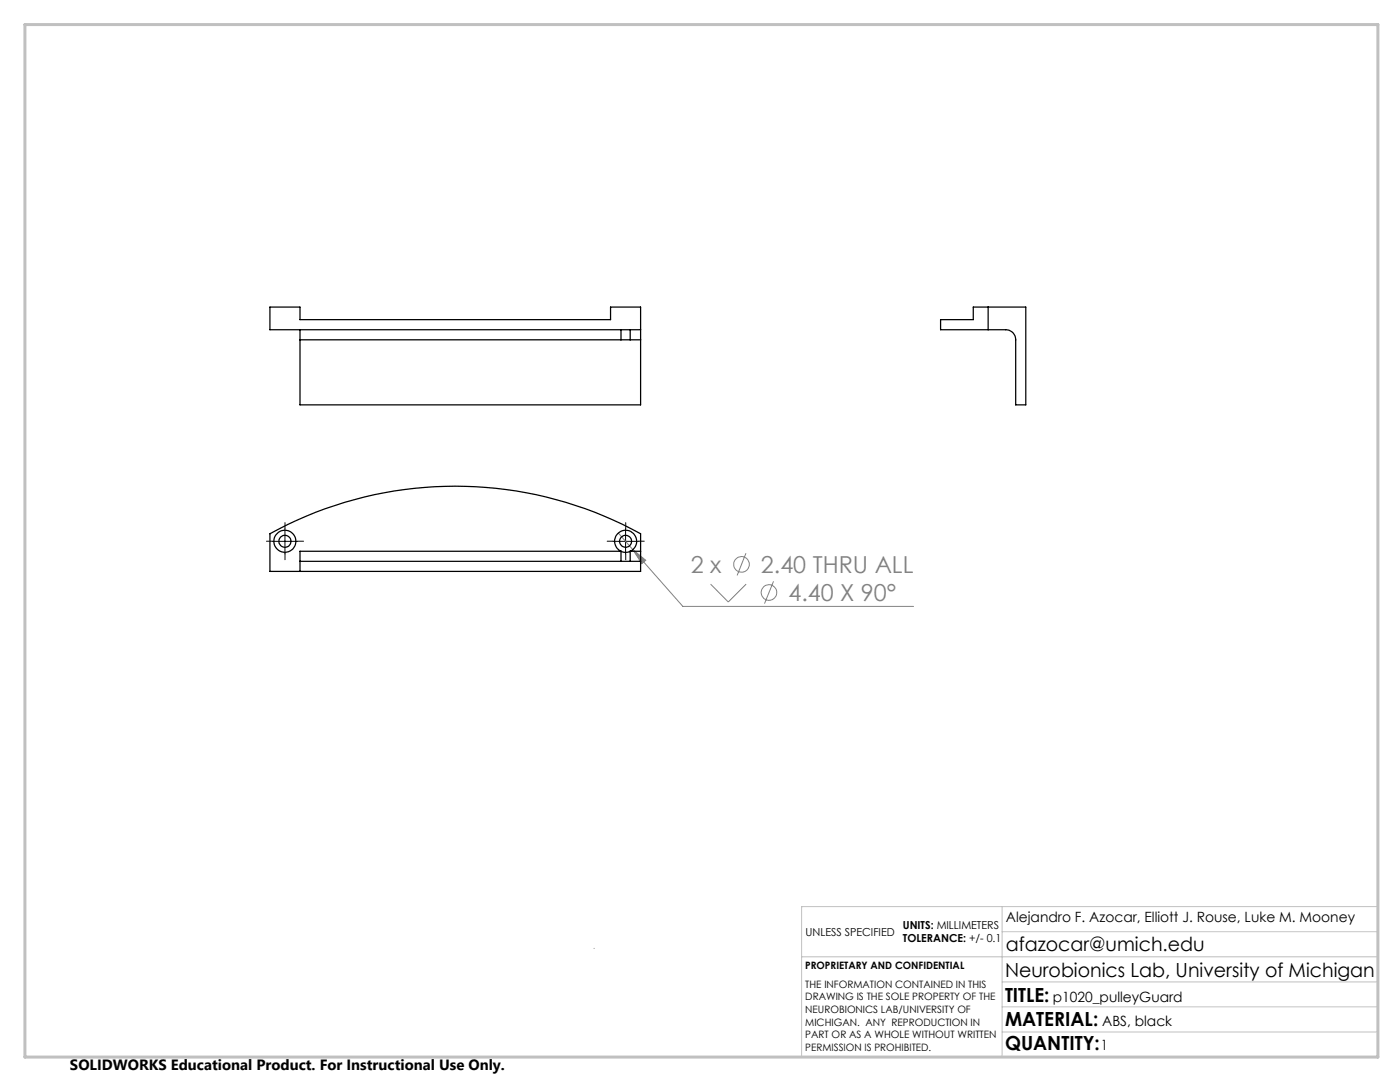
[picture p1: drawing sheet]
<svg xmlns="http://www.w3.org/2000/svg" width="279mm" height="216mm" viewBox="0 0 279 216" stroke-linecap="round" stroke-linejoin="round" font-family="sans-serif">
<g fill="none" stroke="#808080" stroke-width=".2">
<path d="M123.4 106.4l2.9 3.3M126.3 109.7l2.6 2.1-.8 .7zM126.3 109.7l10 11.3h46M141.8 116.6l3.5 3.5 3.6-3.5M148.9 110.4l-1.8 4.4M154.4 116l-1.8 4.4"/>
<circle cx="148" cy="112.6" r="1.56"/>
<circle cx="153.5" cy="118.2" r="1.56"/>
</g>
<path d="M54.4 108h-1.2M56.9 105.5v-1.2M56.9 110.5v1.2M59.4 108h1.2M122.4 108h-1.2M124.9 105.5v-1.2M124.9 110.5v1.2M127.4 108h1.2" fill="none" stroke="#000" stroke-width=".2" stroke-dasharray="15.2 1.3 1.3 1.3"/>
<path d="M54.4 108h5M56.9 105.5v5M122.3 108h5.1M124.8 105.5v5" fill="none" stroke="#000" stroke-width=".2"/>
<path d="M118.6 189.2v.1M160 190.9h115M200 185.9h75M200 180.9v30M200 195.9h75M275 180.9h-115v30M200 205.9h75M200 200.9h75" fill="none" stroke="#c0c0c0" stroke-width=".2"/>
<path d="M5 4.9h270v206h-270z" fill="none" stroke="#c0c0c0" stroke-width=".6"/>
<path d="M126.3 109.7l2.6 2.1-.8 .7z" fill="#808080"/>
<g fill="none" stroke="#000" stroke-width=".25">
<path d="M53.9 61.3h6v2.5h61.9v-2.5h6v4.5h-73.9zM59.9 65.8v2M59.9 67.8v13h67.9v-13M59.9 67.8h64M123.9 67.8h1.9M123.9 65.8v2M125.8 65.8v2M125.8 67.8h2M127.8 65.8v2M197.2 61.3h7.5v19.5h-2v-13a1.97 1.97 0 0 0-2-2h-3.5M197.2 61.3h-3v2.5h-6.5v2h9.5M197.2 61.3v4.5"/>
<path d="M59.9 112v2M59.9 112h67.9M123.9 110a2.09 2.09 0 0 0 1.9 0M123.9 110v2M123.9 110h-64v2M123.9 110a2.2 2.2 0 0 1-.8-3.4 2.2 2.2 0 0 1 3.5 0 2.2 2.2 0 0 1-.8 3.4M125.8 110v2M125.8 110h2M127.8 110v2M127.8 110v-3.5a76.8 76.8 0 0 0-73.9 0v7.5h73.9v-2"/>
<circle cx="56.9" cy="108" r="2.2"/>
<circle cx="56.9" cy="108" r="1.2"/>
<circle cx="124.8" cy="108" r="1.2"/>
</g>
<g font-size="4.7" fill="#808080">
<text x="137.9" y="114.3">2 x</text>
<text x="151.9" y="114.3">2.40 THRU ALL</text>
<text x="157.3" y="119.9">4.40 X 90°</text>
</g>
<g font-size="3.9">
<text x="200.7" y="189.8">afazocar@umich.edu</text>
<text x="200.6" y="194.9">Neurobionics Lab, University of Michigan</text>
<text x="200.6" y="199.8">TITLE:</text>
<text x="200.6" y="209.5">QUANTITY:</text>
<text x="200.6" y="204.6">MATERIAL:</text>
</g>
<text font-size="3" x="14" y="213.5">SOLIDWORKS Educational Product. For Instructional Use Only.</text>
<g font-size="2.8">
<text x="200.7" y="183.9">Alejandro F. Azocar, Elliott J. Rouse, Luke M. Mooney</text>
<text x="210.1" y="199.8">p1020_pulleyGuard</text>
<text x="219.7" y="209.5">1</text>
<text x="220" y="204.6">ABS, black</text>
</g>
<g font-size="2.2">
<text x="180.2" y="185.3">UNITS: MILLIMETERS</text>
<text x="160.8" y="186.8">UNLESS SPECIFIED</text>
<text x="180.2" y="188">TOLERANCE: +/- 0.1</text>
</g>
<g font-size="2">
<text x="160.7" y="193.4">PROPRIETARY AND CONFIDENTIAL</text>
<text x="160.7" y="197.1">THE INFORMATION CONTAINED IN THIS</text>
<text x="160.7" y="199.6">DRAWING IS THE SOLE PROPERTY OF THE</text>
<text x="160.7" y="202.1">NEUROBIONICS LAB/UNIVERSITY OF</text>
<text x="160.7" y="204.6">MICHIGAN. ANY REPRODUCTION IN</text>
<text x="160.7" y="207.2">PART OR AS A WHOLE WITHOUT WRITTEN</text>
<text x="160.7" y="209.7">PERMISSION IS PROHIBITED.</text>
</g>
</svg>
